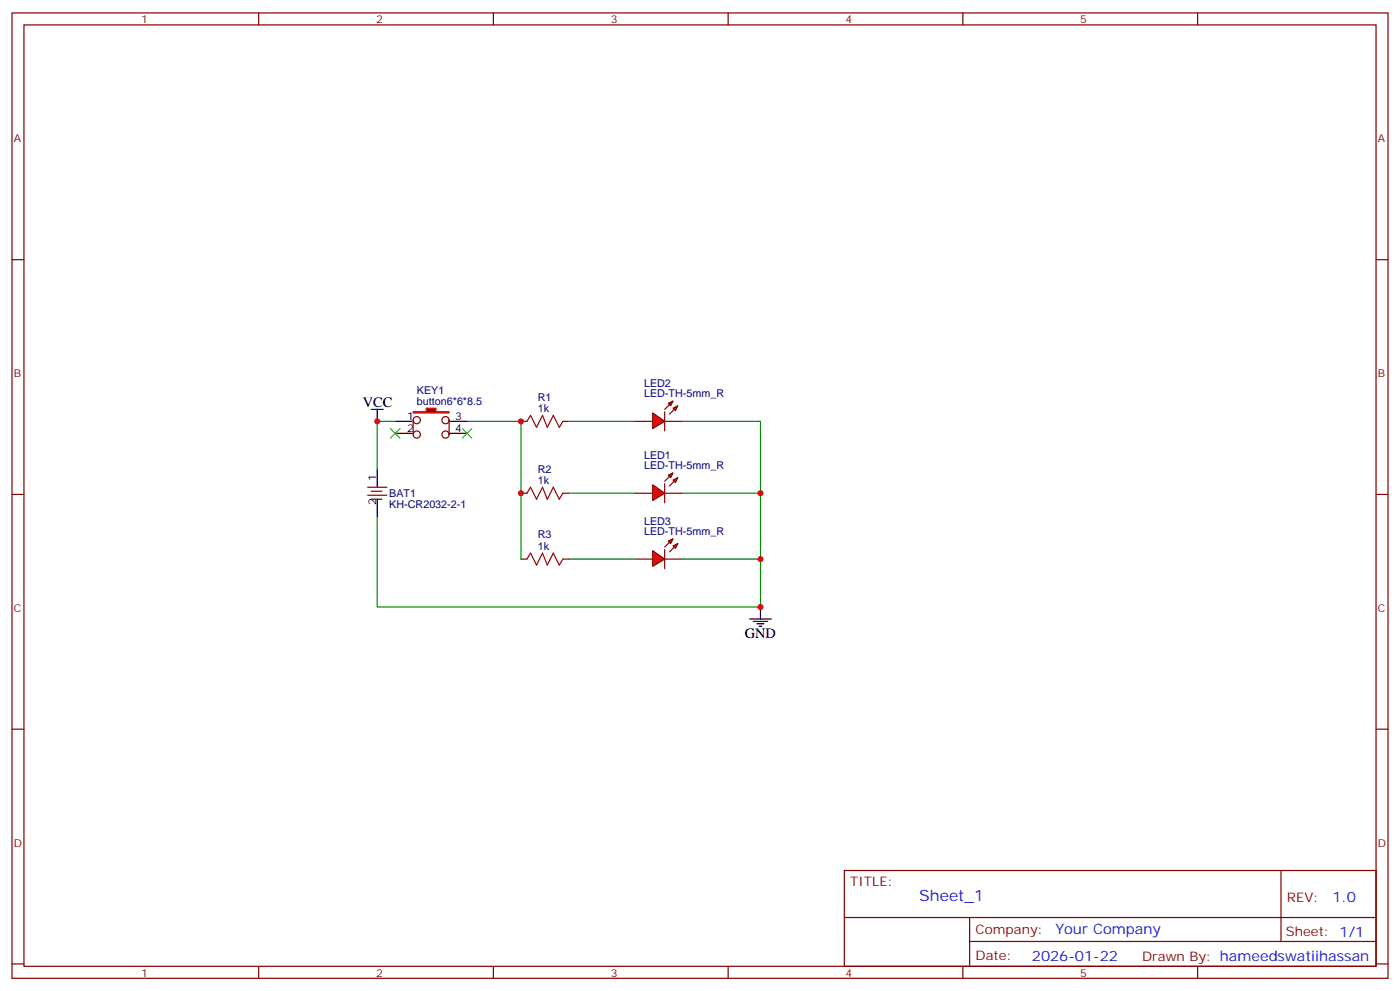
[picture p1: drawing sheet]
<svg xmlns="http://www.w3.org/2000/svg" width="412mm" height="292mm" viewBox="0 0 412 292" stroke-linecap="round" stroke-linejoin="round" font-family="sans-serif">
<g fill="none" stroke="#870000" stroke-width=".35">
<path d="M3.5 3.8h405.4v284.3h-405.4zM7.1 7.3h398.2v277.3h-398.2zM76.2 3.8v3.5M145.3 3.8v3.5M214.5 3.8v3.5M283.6 3.8v3.5M352.8 3.8v3.5M3.5 76.5h3.6M405.3 76.5h3.6M3.5 145.6h3.6M405.3 145.6h3.6M3.5 214.8h3.6"/>
<path d="M405.3 214.8h3.6M248.7 256.4h156.6v28.2h-156.6zM377.3 256.4v20.9M248.7 270.2h156.5M285.6 277.3h119.6M285.6 270.2v14.2M3.5 283.9h3.6M76.2 284.6v3.5M145.3 284.6v3.5M214.5 284.6v3.5M283.6 284.6v3.5M352.8 284.6v3.5"/>
<path d="M405.3 283.9h3.6"/>
</g>
<g fill="#f00" stroke="#870000" stroke-width=".35">
<path d="M192.3 121.6l3.5 2.5-3.5 2.1z"/>
<path d="M195.8 121.3v5.6z"/>
</g>
<g fill="#870000" stroke="#870000" stroke-width=".35">
<path d="M195.8 120.6l1.4-1.4z"/>
<path d="M197.2 122l1.4-1.4z"/>
</g>
<g fill="#f00" stroke="#870000" stroke-width=".35">
<path d="M196.8 118.8l1.5-.7-.7 1.4z"/>
<path d="M198.3 120.2l1.4-.7-.7 1.4z"/>
</g>
<path d="M187 124.1h5.3M195.8 124.1h5.3" fill="none" stroke="#870000" stroke-width=".35"/>
<g fill="#f00" stroke="#870000" stroke-width=".35">
<path d="M192.3 142.8l3.5 2.5-3.5 2.1z"/>
<path d="M195.8 142.5v5.6z"/>
</g>
<g fill="#870000" stroke="#870000" stroke-width=".35">
<path d="M195.8 141.7l1.4-1.4z"/>
<path d="M197.2 143.2l1.4-1.5z"/>
</g>
<g fill="#f00" stroke="#870000" stroke-width=".35">
<path d="M196.8 140l1.5-.7-.7 1.4z"/>
<path d="M198.3 141.4l1.4-.7-.7 1.4z"/>
</g>
<path d="M187 145.3h5.3M195.8 145.3h5.3" fill="none" stroke="#870000" stroke-width=".35"/>
<g fill="#f00" stroke="#870000" stroke-width=".35">
<path d="M192.3 162.2l3.5 2.5-3.5 2.1z"/>
<path d="M195.8 161.9v5.6z"/>
</g>
<g fill="#870000" stroke="#870000" stroke-width=".35">
<path d="M197.2 159.7l-1.4 1.4z"/>
<path d="M197.2 162.6l1.4-1.5z"/>
</g>
<g fill="#f00" stroke="#870000" stroke-width=".35">
<path d="M196.8 159.4l1.5-.7-.7 1.4z"/>
<path d="M198.3 160.8l1.4-.7-.7 1.4z"/>
</g>
<path d="M153.5 124.1h1.7M165.8 124.1h1.8M108.3 145.9h5.6M108.3 143.5h5.6M109.4 147h3.1M109.4 144.7h3.1M153.5 145.3h1.7M165.8 145.3h1.8M153.5 164.7h1.7M165.8 164.7h1.8M187 164.7h5.3M195.8 164.7h5.3" fill="none" stroke="#870000" stroke-width=".35"/>
<path d="M155.2 124.1l1.1-1.8 1.7 3.6 1.8-3.6 1.4 3.6 1.8-3.6 1.7 3.6 1.1-1.8M155.2 145.3l1.1-1.8 1.7 3.5 1.8-3.5 1.4 3.5 1.8-3.5 1.7 3.5 1.1-1.7M155.2 164.7l1.1-1.8 1.7 3.5 1.8-3.5 1.4 3.5 1.8-3.5 1.7 3.5 1.1-1.7" fill="none" stroke="#a10000" stroke-width=".35"/>
<path d="M111.1 138.2v5.3M116.4 124.1h3.5M116.4 127.6h3.5M111.1 147v5.3" fill="none" stroke="#000" stroke-width=".35"/>
<path d="M121.7 121.3h3.9v-1.1h2.8v1.1h3.9v.3h-10.6z" fill="#870000" stroke="#f00" stroke-width=".35"/>
<g fill="none" stroke="#870000" stroke-width=".35">
<path d="M121.7 123.8v4.2M123.8 123.8a1.06 1.06 0 0 0-1.5-1 1.06 1.06 0 0 0-.2 1.7 1.06 1.06 0 0 0 1.7-.4v-.3M132.3 123.8a1.06 1.06 0 0 1-1.5 .9 1.06 1.06 0 0 1-.3-1.7 1.06 1.06 0 0 1 1.7 .4l.1 4.6"/>
<circle cx="122.8" cy="128" r="1.06"/>
<circle cx="131.2" cy="128" r="1.06"/>
</g>
<path d="M109.4 120.6h3.5M111.1 120.6v3.5M119.9 124.1h1.5M119.9 127.6h1.5M132.6 124.1h5M132.6 127.6h5M224 178.8v3.5M220.8 182.3h6.4M221.9 183h4.2M223 183.7h2.1M223.7 184.4h.7" fill="none" stroke="#000" stroke-width=".35"/>
<path d="M116.4 124.1h-5.3v14.1M137.6 124.1h15.9v40.6M167.6 124.1h19.4M201.1 124.1h22.9v40.6h-22.9M111.1 152.3v26.5h112.9v-14.1M167.6 145.3h19.4M201.1 145.3h22.9M167.6 164.7h19.4" fill="none" stroke="#008700" stroke-width=".35"/>
<path d="M115 126.2l2.8 2.8M117.8 126.2l-2.8 2.8M136.2 126.2l2.8 2.8M139 126.2l-2.8 2.8" fill="none" stroke="#3c3" stroke-width=".35"/>
<g fill="#c00">
<circle cx="153.5" cy="124.1" r=".88"/>
<circle cx="153.5" cy="145.3" r=".88"/>
<circle cx="224" cy="145.3" r=".88"/>
<circle cx="224" cy="164.7" r=".88"/>
<circle cx="224" cy="178.8" r=".88"/>
<circle cx="111.1" cy="124.1" r=".88"/>
</g>
<text font-size="4.6" fill="#00f" x="270.8" y="265.4">Sheet_1</text>
<g font-size="4.2">
<text x="106.9" y="119.9">VCC</text>
<text x="219.4" y="188">GND</text>
</g>
<g font-size="4.2" fill="#00f">
<text x="392.5" y="265.7">1.0</text>
<text x="310.9" y="275.2">Your Company</text>
<text x="304" y="283">2026-01-22</text>
</g>
<g font-size="3.9" fill="#800">
<text x="250.5" y="261">TITLE:</text>
<text x="379.1" y="265.7">REV:</text>
<text x="287.4" y="275.2">Company:</text>
<text x="378.7" y="275.8">Sheet: 1/1</text>
<text x="287.4" y="282.9">Date:</text>
<text x="336.4" y="282.9">Drawn By: hameedswatiihassan</text>
</g>
<g font-size="3.2" fill="#800">
<text x="41.6" y="6.8">1</text>
<text x="110.8" y="6.8">2</text>
<text x="179.9" y="6.8">3</text>
<text x="249.1" y="6.8">4</text>
<text x="318.2" y="6.8">5</text>
<text x="4.1" y="41.9">A</text>
<text x="405.9" y="41.9">A</text>
<text x="4.1" y="111.1">B</text>
<text x="405.9" y="111.1">B</text>
<text x="4.1" y="180.2">C</text>
<text x="405.9" y="180.2">C</text>
<text x="4.1" y="249.3">D</text>
<text x="405.9" y="249.3">D</text>
<text x="41.6" y="287.6">1</text>
<text x="110.8" y="287.6">2</text>
<text x="179.9" y="287.6">3</text>
<text x="249.1" y="287.6">4</text>
<text x="318.2" y="287.6">5</text>
</g>
<g font-size="3.2" fill="#000080">
<text x="122.8" y="119.2">button6*6*8.5</text>
<text x="122.8" y="115.9">KEY1</text>
<text x="158.4" y="118">R1</text>
<text x="189.7" y="117.1">LED-TH-5mm_R</text>
<text x="189.7" y="114">LED2</text>
<text x="158.4" y="121.3">1k</text>
<text x="189.7" y="135.2">LED1</text>
<text x="158.4" y="142.5">1k</text>
<text x="158.4" y="139.2">R2</text>
<text x="189.7" y="138.2">LED-TH-5mm_R</text>
<text x="114.7" y="149.6">KH-CR2032-2-1</text>
<text x="114.7" y="146.4">BAT1</text>
<text x="189.7" y="154.6">LED3</text>
<text x="158.4" y="161.9">1k</text>
<text x="158.4" y="158.6">R3</text>
<text x="189.7" y="157.6">LED-TH-5mm_R</text>
</g>
<g font-size="3.2">
<text x="119.9" y="123.8">1</text>
<text x="134.1" y="123.8">3</text>
<text x="119.9" y="127.3">2</text>
<text x="134.1" y="127.3">4</text>
<text x="110.8" y="141.7" transform="rotate(-90 110.8 141.7)">1</text>
<text x="110.8" y="148.8" transform="rotate(-90 110.8 148.8)">2</text>
</g>
</svg>
